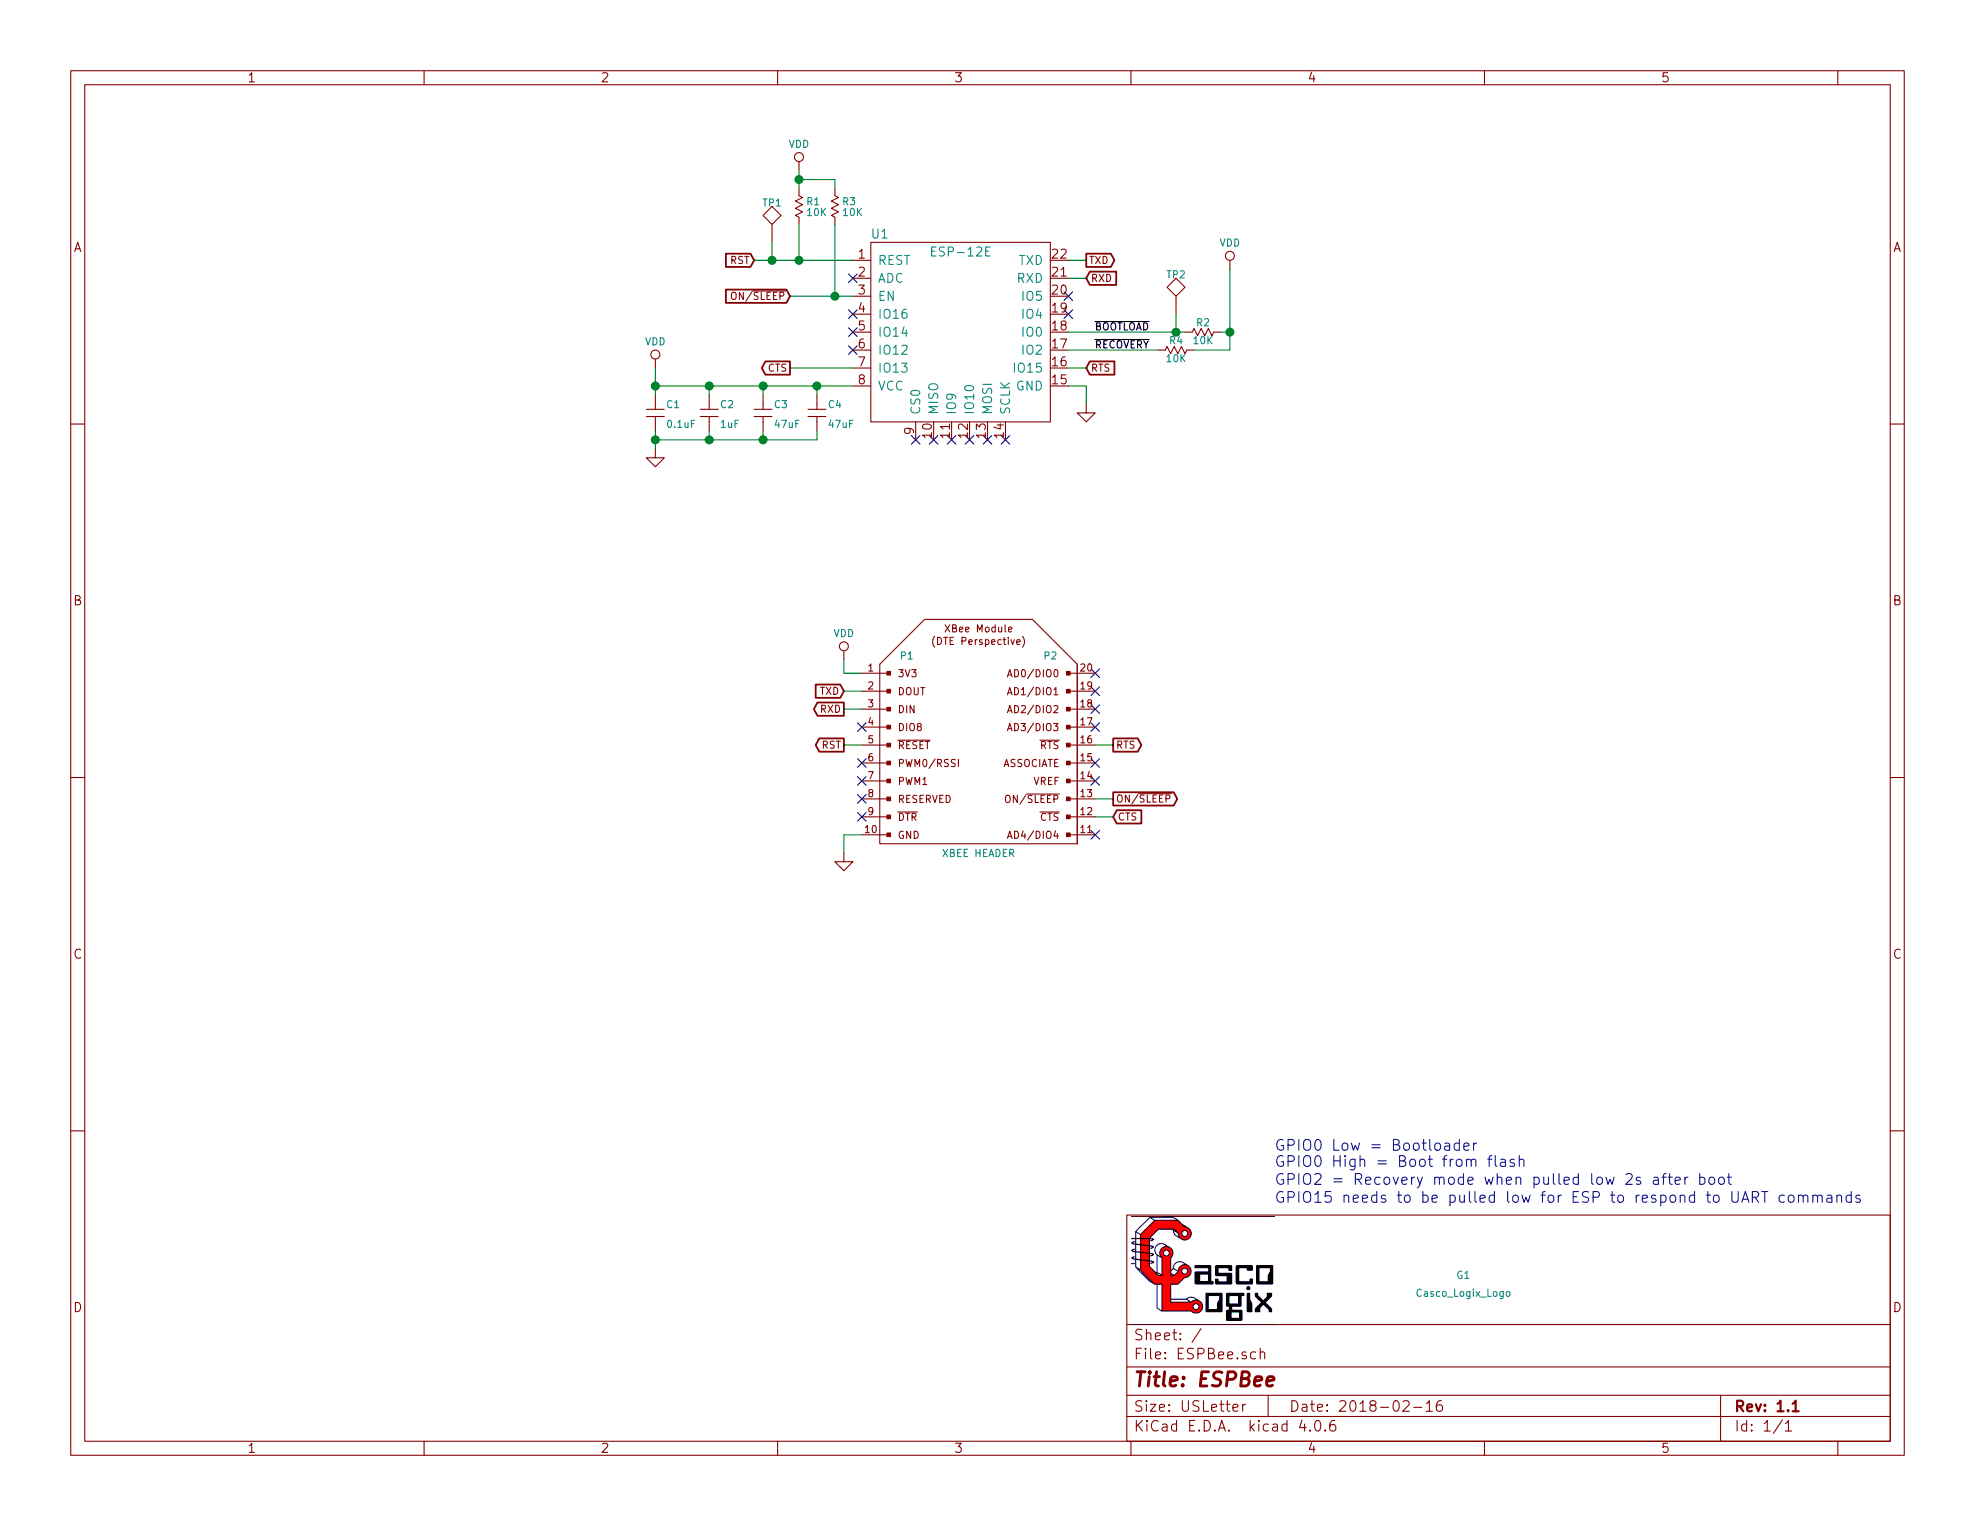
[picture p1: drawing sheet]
EESchema Schematic File Version 4
LIBS:ESPBee-cache
EELAYER 26 0
EELAYER END
$Descr USLetter 11000 8500
encoding utf-8
Sheet 1 1
Title "ESPBee"
Date "2018-02-16"
Rev "1.1"
Comp ""
Comment1 ""
Comment2 ""
Comment3 ""
Comment4 ""
$EndDescr
Text GLabel 4700 4150 0    40   Output ~ 0
RST
Text GLabel 4700 3950 0    40   Output ~ 0
RXD
Text GLabel 4700 3850 0    40   Input ~ 0
TXD
Text GLabel 6200 4550 2    40   Input ~ 0
CTS
Text GLabel 6200 4150 2    40   Output ~ 0
RTS
NoConn ~ 6100 4350
$Comp
L power:GND #PWR01
U 1 1
P 4700 4750
F 0 "#PWR01" H 4700 4750 30  0001 C CNN
F 1 "GND" H 4700 4680 30  0001 C CNN
F 2 "" H 4700 4750 60  0000 C CNN
F 3 "" H 4700 4750 60  0000 C CNN
	1    4700 4750
	1    0    0    -1  
$EndComp
NoConn ~ 6100 4650
NoConn ~ 6100 4050
NoConn ~ 6100 3950
NoConn ~ 6100 3850
NoConn ~ 6100 3750
NoConn ~ 4800 4050
NoConn ~ 4800 4250
NoConn ~ 4800 4350
NoConn ~ 4800 4450
NoConn ~ 6100 4250
Wire Wire Line
	4700 3675 4700 3750
Wire Wire Line
	4700 4150 4800 4150
Wire Wire Line
	6100 4150 6200 4150
Wire Wire Line
	6200 4550 6100 4550
Wire Wire Line
	4700 3950 4800 3950
Wire Wire Line
	4800 3850 4700 3850
Wire Wire Line
	4800 4650 4700 4650
Wire Wire Line
	4700 4650 4700 4750
Wire Wire Line
	4700 3750 4800 3750
$Comp
L power:VDD #PWR02
U 1 1
P 4700 3675
F 0 "#PWR02" H 4700 3525 50  0001 C CNN
F 1 "VDD" H 4700 3825 40  0000 C CNN
F 2 "" H 4700 3675 50  0000 C CNN
F 3 "" H 4700 3675 50  0000 C CNN
	1    4700 3675
	1    0    0    -1  
$EndComp
$Comp
L Header:HEADER_M_XBEE_P11-P20_PTH_DTE P2
U 1 1
P 6000 4150
F 0 "P2" H 5850 4650 40  0000 C CNN
F 1 "HEADER_M_XBEE_P11-P20_PTH_DTE" H 6000 3550 40  0001 C CNN
F 2 "Header:HEADER_XBEE_P11_P20_ALT3" H 6000 4600 60  0001 C CNN
F 3 "" H 6000 4600 60  0000 C CNN
	1    6000 4150
	1    0    0    -1  
$EndComp
$Comp
L Header:HEADER_M_XBEE_P1-P10_PTH_DTE P1
U 1 1
P 5450 4150
F 0 "P1" H 5050 4650 40  0000 C CNN
F 1 "XBEE HEADER" H 5450 3550 40  0000 C CNN
F 2 "Header:HEADER_XBEE_P1_P10_ALT3" H 6000 4600 60  0001 C CNN
F 3 "" H 6000 4600 60  0000 C CNN
	1    5450 4150
	1    0    0    -1  
$EndComp
Wire Wire Line
	3650 2050 3650 2150
Wire Wire Line
	4550 2150 4550 2200
Wire Wire Line
	3650 2150 3950 2150
$Comp
L power:VDD #PWR03
U 1 1
P 3650 2050
F 0 "#PWR03" H 3650 1900 50  0001 C CNN
F 1 "VDD" H 3650 2200 40  0000 C CNN
F 2 "" H 3650 2050 50  0000 C CNN
F 3 "" H 3650 2050 50  0000 C CNN
	1    3650 2050
	1    0    0    -1  
$EndComp
Text GLabel 4200 1450 0    40   Input ~ 0
RST
Wire Wire Line
	4200 1450 4300 1450
Text GLabel 6050 1550 2    40   Input ~ 0
RXD
Text GLabel 6050 1450 2    40   Output ~ 0
TXD
Wire Wire Line
	6050 1450 5950 1450
Wire Wire Line
	5950 1550 6050 1550
$Comp
L power:GND #PWR04
U 1 1
P 6050 2250
F 0 "#PWR04" H 6050 2250 30  0001 C CNN
F 1 "GND" H 6050 2180 30  0001 C CNN
F 2 "" H 6050 2250 60  0000 C CNN
F 3 "" H 6050 2250 60  0000 C CNN
	1    6050 2250
	-1   0    0    -1  
$EndComp
Wire Wire Line
	5950 2150 6050 2150
Wire Wire Line
	6050 2150 6050 2250
NoConn ~ 5950 1750
NoConn ~ 5950 1650
NoConn ~ 5600 2450
NoConn ~ 5500 2450
NoConn ~ 5400 2450
NoConn ~ 5300 2450
NoConn ~ 5200 2450
NoConn ~ 5100 2450
NoConn ~ 4750 1950
NoConn ~ 4750 1850
NoConn ~ 4750 1750
NoConn ~ 4750 1550
$Comp
L Passive:CAP C4
U 1 1
P 4550 2300
F 0 "C4" H 4610 2350 40  0000 L CNN
F 1 "47uF" H 4610 2240 40  0000 L CNN
F 2 "Passive:1206" H 4550 2300 60  0001 C CNN
F 3 "" H 4550 2300 60  0000 C CNN
	1    4550 2300
	1    0    0    -1  
$EndComp
$Comp
L Passive:CAP C3
U 1 1
P 4250 2300
F 0 "C3" H 4310 2350 40  0000 L CNN
F 1 "47uF" H 4310 2240 40  0000 L CNN
F 2 "Passive:1206" H 4250 2300 60  0001 C CNN
F 3 "" H 4250 2300 60  0000 C CNN
	1    4250 2300
	1    0    0    -1  
$EndComp
$Comp
L Passive:CAP C2
U 1 1
P 3950 2300
F 0 "C2" H 4010 2350 40  0000 L CNN
F 1 "1uF" H 4010 2240 40  0000 L CNN
F 2 "Passive:0603" H 3950 2300 60  0001 C CNN
F 3 "" H 3950 2300 60  0000 C CNN
	1    3950 2300
	1    0    0    -1  
$EndComp
$Comp
L Passive:CAP C1
U 1 1
P 3650 2300
F 0 "C1" H 3710 2350 40  0000 L CNN
F 1 "0.1uF" H 3710 2240 40  0000 L CNN
F 2 "Passive:0603" H 3650 2300 60  0001 C CNN
F 3 "" H 3650 2300 60  0000 C CNN
	1    3650 2300
	1    0    0    -1  
$EndComp
Connection ~ 4550 2150
Wire Wire Line
	4250 2150 4250 2200
Wire Wire Line
	3950 2150 3950 2200
Connection ~ 4250 2150
Connection ~ 3950 2150
Wire Wire Line
	3650 2450 3950 2450
Wire Wire Line
	4550 2450 4550 2400
Wire Wire Line
	4250 2400 4250 2450
Connection ~ 4250 2450
Wire Wire Line
	3950 2400 3950 2450
Connection ~ 3950 2450
$Comp
L power:GND #PWR05
U 1 1
P 3650 2500
F 0 "#PWR05" H 3650 2500 30  0001 C CNN
F 1 "GND" H 3650 2430 30  0001 C CNN
F 2 "" H 3650 2500 60  0000 C CNN
F 3 "" H 3650 2500 60  0000 C CNN
	1    3650 2500
	-1   0    0    -1  
$EndComp
$Comp
L CascoLogixLogo:Casco_Logix_Logo G1
U 1 1
P 8150 7150
F 0 "G1" H 8150 7200 40  0000 C CNN
F 1 "Casco_Logix_Logo" H 8150 7100 40  0000 C CNN
F 2 "Logo:Casco_Logix_Logo_4x4MM" H 8150 7150 60  0001 C CNN
F 3 "" H 8150 7150 60  0001 C CNN
	1    8150 7150
	1    0    0    -1  
$EndComp
$Comp
L Passive:RES_Small R1
U 1 1
P 4450 1150
F 0 "R1" V 4420 1190 40  0000 L CNN
F 1 "10K" V 4480 1190 40  0000 L CNN
F 2 "Passive:R0603" H 4450 1150 60  0001 C CNN
F 3 "" H 4450 1150 60  0000 C CNN
	1    4450 1150
	0    1    1    0   
$EndComp
$Comp
L power:VDD #PWR06
U 1 1
P 4450 950
F 0 "#PWR06" H 4450 800 50  0001 C CNN
F 1 "VDD" H 4450 1100 40  0000 C CNN
F 2 "" H 4450 950 50  0000 C CNN
F 3 "" H 4450 950 50  0000 C CNN
	1    4450 950 
	1    0    0    -1  
$EndComp
Wire Wire Line
	4450 950  4450 1000
Connection ~ 4450 1450
$Comp
L RF_Modules:ESP-12E U1
U 1 1
P 5350 1850
F 0 "U1" H 4900 2400 50  0000 C CNN
F 1 "ESP-12E" H 5350 2300 50  0000 C CNN
F 2 "RF_Modules:ESP-12E" H 5350 1750 50  0001 C CNN
F 3 "" H 5350 1750 50  0001 C CNN
	1    5350 1850
	1    0    0    -1  
$EndComp
Text GLabel 6050 2050 2    40   Input ~ 0
RTS
Text GLabel 4400 2050 0    40   Output ~ 0
CTS
Wire Wire Line
	4750 2050 4400 2050
Connection ~ 3650 2150
Wire Wire Line
	3650 2400 3650 2450
Connection ~ 3650 2450
$Comp
L Passive:RES_Small R2
U 1 1
P 6700 1850
F 0 "R2" H 6700 1800 40  0000 C CNN
F 1 "10K" H 6700 1900 40  0000 C CNN
F 2 "Passive:R0603" H 6700 1850 60  0001 C CNN
F 3 "" H 6700 1850 60  0000 C CNN
	1    6700 1850
	-1   0    0    1   
$EndComp
Text Notes 7100 6600 0    60   ~ 0
GPIO2 = Recovery mode when pulled low 2s after boot
Wire Wire Line
	5950 1850 6550 1850
$Comp
L power:VDD #PWR07
U 1 1
P 6850 1500
F 0 "#PWR07" H 6850 1350 50  0001 C CNN
F 1 "VDD" H 6850 1650 40  0000 C CNN
F 2 "" H 6850 1500 50  0000 C CNN
F 3 "" H 6850 1500 50  0000 C CNN
	1    6850 1500
	1    0    0    -1  
$EndComp
Text Notes 7100 6500 0    60   ~ 0
GPIO0 Low = Bootloader\nGPIO0 High = Boot from flash
Text Notes 7100 6700 0    60   ~ 0
GPIO15 needs to be pulled low for ESP to respond to UART commands
Wire Wire Line
	4450 1250 4450 1450
Wire Wire Line
	4400 1650 4650 1650
Wire Wire Line
	4650 1000 4450 1000
Connection ~ 4450 1000
Wire Wire Line
	6800 1850 6850 1850
Wire Wire Line
	6850 1500 6850 1850
Connection ~ 6850 1850
Text Label 6400 1850 2    40   ~ 0
~BOOTLOAD
$Comp
L Passive:RES_Small R3
U 1 1
P 4650 1150
F 0 "R3" V 4620 1190 40  0000 L CNN
F 1 "10K" V 4680 1190 40  0000 L CNN
F 2 "Passive:R0603" H 4650 1150 60  0001 C CNN
F 3 "" H 4650 1150 60  0000 C CNN
	1    4650 1150
	0    1    1    0   
$EndComp
Wire Wire Line
	4650 1000 4650 1050
Wire Wire Line
	4650 1650 4650 1250
$Comp
L Passive:RES_Small R4
U 1 1
P 6550 1950
F 0 "R4" H 6550 1900 40  0000 C CNN
F 1 "10K" H 6550 2000 40  0000 C CNN
F 2 "Passive:R0603" H 6550 1950 60  0001 C CNN
F 3 "" H 6550 1950 60  0000 C CNN
	1    6550 1950
	-1   0    0    1   
$EndComp
Wire Wire Line
	5950 1950 6450 1950
Wire Wire Line
	6850 1950 6650 1950
Wire Wire Line
	5950 2050 6050 2050
Wire Wire Line
	6100 4450 6200 4450
Text GLabel 6200 4450 2    40   Output ~ 0
ON/~SLEEP
Text GLabel 4400 1650 0    40   Input ~ 0
ON/~SLEEP
Connection ~ 4650 1650
Text Label 6400 1950 2    40   ~ 0
~RECOVERY
NoConn ~ 4800 4550
$Comp
L ESPBee-rescue:TEST TP1
U 1 1
P 4300 1350
F 0 "TP1" H 4300 1550 40  0000 C BNN
F 1 "TEST" H 4300 1600 40  0001 C CNN
F 2 "Wire_to_Board:WIRE_PAD_22AWG" H 4300 1350 50  0001 C CNN
F 3 "" H 4300 1350 50  0001 C CNN
	1    4300 1350
	1    0    0    -1  
$EndComp
$Comp
L ESPBee-rescue:TEST TP2
U 1 1
P 6550 1750
F 0 "TP2" H 6550 1950 40  0000 C BNN
F 1 "TEST" H 6550 2000 50  0001 C CNN
F 2 "Wire_to_Board:WIRE_PAD_22AWG" H 6550 1750 50  0001 C CNN
F 3 "" H 6550 1750 50  0001 C CNN
	1    6550 1750
	1    0    0    -1  
$EndComp
Wire Wire Line
	6550 1750 6550 1850
Connection ~ 6550 1850
Wire Wire Line
	4300 1350 4300 1450
Connection ~ 4300 1450
Wire Wire Line
	4550 2150 4750 2150
Wire Wire Line
	4250 2150 4550 2150
Wire Wire Line
	3950 2150 4250 2150
Wire Wire Line
	4250 2450 4550 2450
Wire Wire Line
	3950 2450 4250 2450
Wire Wire Line
	4450 1450 4750 1450
Wire Wire Line
	3650 2150 3650 2200
Wire Wire Line
	3650 2450 3650 2500
Wire Wire Line
	4450 1000 4450 1050
Wire Wire Line
	6850 1850 6850 1950
Wire Wire Line
	4650 1650 4750 1650
Wire Wire Line
	6550 1850 6600 1850
Wire Wire Line
	4300 1450 4450 1450
$EndSCHEMATC
